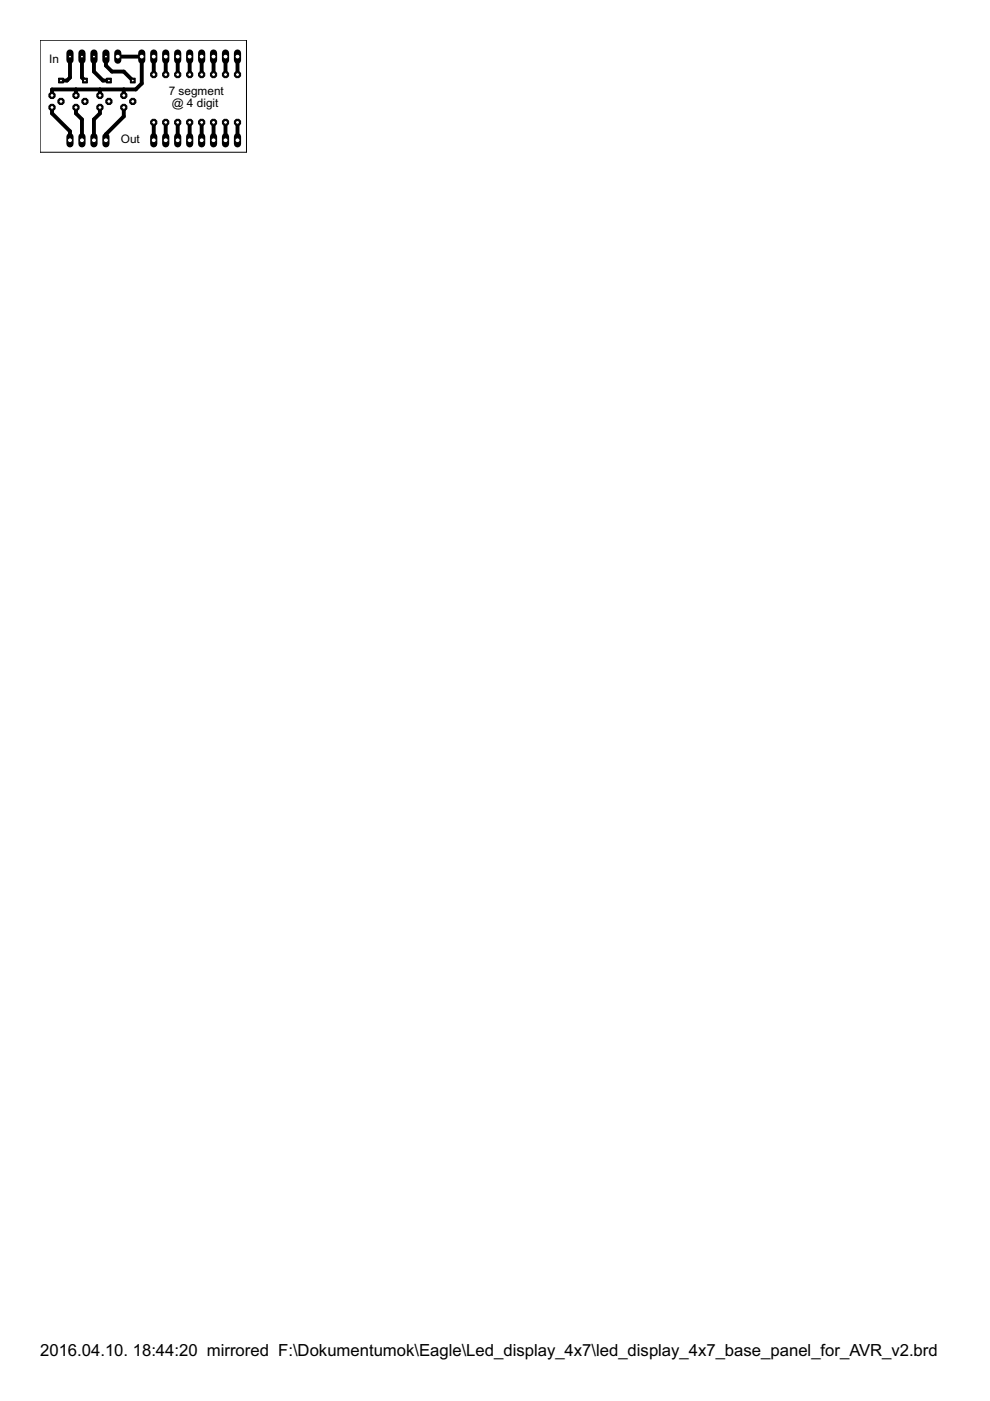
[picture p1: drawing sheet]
<svg xmlns="http://www.w3.org/2000/svg" width="210mm" height="297mm" viewBox="0 0 210 297" stroke-linecap="round" stroke-linejoin="round" font-family="sans-serif">
<g fill="#000" stroke="#000" stroke-width=".83">
<path d="M11 19v1.2zM12.9 17.1h1.3zM14.8 12v4.4zM14.8 16.4l-.6 .7zM16.1 19v1.2zM11 19h5.1zM17.4 12v4.4zM17.4 16.4l.6 .7zM19.9 12v3.2zM19.9 15.2l1.9 1.9zM21.2 19v1.2zM16.1 19h5.1z"/>
<path d="M21.8 17.1h1.3zM22.5 12v1.9zM22.5 13.9l1.2 1.3zM23.7 15.2h2.5zM26.2 15.2l2 1.9zM21.2 19h5zM26.2 19h2.6zM28.8 19l1.3-1.3zM25 12h5.1zM30.1 12v5.7zM32.6 12v3.8zM35.1 12v3.8z"/>
<path d="M37.7 12v3.8zM40.2 12v3.8zM42.8 12v3.8zM45.3 12v3.8zM47.8 12v3.8zM50.4 12v3.8zM11 22.8v1.2zM14.8 27.8v1.9zM11 24l3.8 3.8zM16.1 22.8v1.2zM16.1 24l1.3 1.3zM17.4 25.3v4.4z"/>
<path d="M19.9 25.3v4.4zM21.2 22.8v1.2zM21.2 24l-1.3 1.3zM22.5 28.5v1.2zM22.5 28.5l3.7-3.8zM26.2 22.8v1.9zM26.2 19v1.2zM32.6 26v3.7zM35.1 26v3.7zM37.7 26v3.7zM40.2 26v3.7zM42.8 26v3.7z"/>
<path d="M45.3 26v3.7zM47.8 26v3.7zM50.4 26v3.7z"/>
</g>
<path d="M32.6 29v1.5z" fill="#000" stroke="#000" stroke-width="1.5"/>
<circle cx="32.6" cy="29.7" r=".52" fill="#fff" stroke="#000" stroke-width=".21"/>
<path d="M35.1 29v1.5z" fill="#000" stroke="#000" stroke-width="1.5"/>
<circle cx="35.1" cy="29.7" r=".52" fill="#fff" stroke="#000" stroke-width=".21"/>
<path d="M37.7 29v1.5z" fill="#000" stroke="#000" stroke-width="1.5"/>
<circle cx="37.7" cy="29.7" r=".52" fill="#fff" stroke="#000" stroke-width=".21"/>
<path d="M40.2 29v1.5z" fill="#000" stroke="#000" stroke-width="1.5"/>
<circle cx="40.2" cy="29.7" r=".52" fill="#fff" stroke="#000" stroke-width=".21"/>
<path d="M42.8 29v1.5z" fill="#000" stroke="#000" stroke-width="1.5"/>
<circle cx="42.8" cy="29.7" r=".52" fill="#fff" stroke="#000" stroke-width=".21"/>
<path d="M45.3 29v1.5z" fill="#000" stroke="#000" stroke-width="1.5"/>
<circle cx="45.3" cy="29.7" r=".52" fill="#fff" stroke="#000" stroke-width=".21"/>
<path d="M47.8 29v1.5z" fill="#000" stroke="#000" stroke-width="1.5"/>
<circle cx="47.8" cy="29.7" r=".52" fill="#fff" stroke="#000" stroke-width=".21"/>
<path d="M50.4 29v1.5z" fill="#000" stroke="#000" stroke-width="1.5"/>
<circle cx="50.4" cy="29.7" r=".52" fill="#fff" stroke="#000" stroke-width=".21"/>
<path d="M14.8 29v1.5z" fill="#000" stroke="#000" stroke-width="1.5"/>
<circle cx="14.8" cy="29.7" r=".52" fill="#fff" stroke="#000" stroke-width=".21"/>
<path d="M17.4 29v1.5z" fill="#000" stroke="#000" stroke-width="1.5"/>
<circle cx="17.4" cy="29.7" r=".52" fill="#fff" stroke="#000" stroke-width=".21"/>
<path d="M19.9 29v1.5z" fill="#000" stroke="#000" stroke-width="1.5"/>
<circle cx="19.9" cy="29.7" r=".52" fill="#fff" stroke="#000" stroke-width=".21"/>
<path d="M22.5 29v1.5z" fill="#000" stroke="#000" stroke-width="1.5"/>
<circle cx="22.5" cy="29.7" r=".52" fill="#fff" stroke="#000" stroke-width=".21"/>
<circle cx="32.6" cy="15.8" r=".71" fill="#000" stroke="#000" stroke-width=".21"/>
<circle cx="32.6" cy="15.8" r=".41" fill="#fff" stroke="#000" stroke-width=".21"/>
<circle cx="32.6" cy="26" r=".71" fill="#000" stroke="#000" stroke-width=".21"/>
<circle cx="32.6" cy="26" r=".41" fill="#fff" stroke="#000" stroke-width=".21"/>
<circle cx="35.1" cy="15.8" r=".71" fill="#000" stroke="#000" stroke-width=".21"/>
<circle cx="35.1" cy="15.8" r=".41" fill="#fff" stroke="#000" stroke-width=".21"/>
<circle cx="35.1" cy="26" r=".71" fill="#000" stroke="#000" stroke-width=".21"/>
<circle cx="35.1" cy="26" r=".41" fill="#fff" stroke="#000" stroke-width=".21"/>
<circle cx="37.7" cy="15.8" r=".71" fill="#000" stroke="#000" stroke-width=".21"/>
<circle cx="37.7" cy="15.8" r=".41" fill="#fff" stroke="#000" stroke-width=".21"/>
<circle cx="37.7" cy="26" r=".71" fill="#000" stroke="#000" stroke-width=".21"/>
<circle cx="37.7" cy="26" r=".41" fill="#fff" stroke="#000" stroke-width=".21"/>
<circle cx="40.2" cy="15.8" r=".71" fill="#000" stroke="#000" stroke-width=".21"/>
<circle cx="40.2" cy="15.8" r=".41" fill="#fff" stroke="#000" stroke-width=".21"/>
<circle cx="40.2" cy="26" r=".71" fill="#000" stroke="#000" stroke-width=".21"/>
<circle cx="40.2" cy="26" r=".41" fill="#fff" stroke="#000" stroke-width=".21"/>
<circle cx="42.8" cy="15.8" r=".71" fill="#000" stroke="#000" stroke-width=".21"/>
<circle cx="42.8" cy="15.8" r=".41" fill="#fff" stroke="#000" stroke-width=".21"/>
<circle cx="42.8" cy="26" r=".71" fill="#000" stroke="#000" stroke-width=".21"/>
<circle cx="42.8" cy="26" r=".41" fill="#fff" stroke="#000" stroke-width=".21"/>
<circle cx="45.3" cy="15.8" r=".71" fill="#000" stroke="#000" stroke-width=".21"/>
<circle cx="45.3" cy="15.8" r=".41" fill="#fff" stroke="#000" stroke-width=".21"/>
<circle cx="45.3" cy="26" r=".71" fill="#000" stroke="#000" stroke-width=".21"/>
<circle cx="45.3" cy="26" r=".41" fill="#fff" stroke="#000" stroke-width=".21"/>
<circle cx="47.8" cy="15.8" r=".71" fill="#000" stroke="#000" stroke-width=".21"/>
<circle cx="47.8" cy="15.8" r=".41" fill="#fff" stroke="#000" stroke-width=".21"/>
<circle cx="47.8" cy="26" r=".71" fill="#000" stroke="#000" stroke-width=".21"/>
<circle cx="47.8" cy="26" r=".41" fill="#fff" stroke="#000" stroke-width=".21"/>
<circle cx="50.4" cy="15.8" r=".71" fill="#000" stroke="#000" stroke-width=".21"/>
<circle cx="50.4" cy="15.8" r=".41" fill="#fff" stroke="#000" stroke-width=".21"/>
<circle cx="50.4" cy="26" r=".71" fill="#000" stroke="#000" stroke-width=".21"/>
<circle cx="50.4" cy="26" r=".41" fill="#fff" stroke="#000" stroke-width=".21"/>
<path d="M30.1 11.2v1.6z" fill="#000" stroke="#000" stroke-width="1.5"/>
<circle cx="30.1" cy="12" r=".52" fill="#fff" stroke="#000" stroke-width=".21"/>
<path d="M32.6 11.2v1.6z" fill="#000" stroke="#000" stroke-width="1.5"/>
<circle cx="32.6" cy="12" r=".52" fill="#fff" stroke="#000" stroke-width=".21"/>
<path d="M35.1 11.2v1.6z" fill="#000" stroke="#000" stroke-width="1.5"/>
<circle cx="35.1" cy="12" r=".52" fill="#fff" stroke="#000" stroke-width=".21"/>
<path d="M37.7 11.2v1.6z" fill="#000" stroke="#000" stroke-width="1.5"/>
<circle cx="37.7" cy="12" r=".52" fill="#fff" stroke="#000" stroke-width=".21"/>
<path d="M40.2 11.2v1.6z" fill="#000" stroke="#000" stroke-width="1.5"/>
<circle cx="40.2" cy="12" r=".52" fill="#fff" stroke="#000" stroke-width=".21"/>
<path d="M42.8 11.2v1.6z" fill="#000" stroke="#000" stroke-width="1.5"/>
<circle cx="42.8" cy="12" r=".52" fill="#fff" stroke="#000" stroke-width=".21"/>
<path d="M45.3 11.2v1.6z" fill="#000" stroke="#000" stroke-width="1.5"/>
<circle cx="45.3" cy="12" r=".52" fill="#fff" stroke="#000" stroke-width=".21"/>
<path d="M47.8 11.2v1.6z" fill="#000" stroke="#000" stroke-width="1.5"/>
<circle cx="47.8" cy="12" r=".52" fill="#fff" stroke="#000" stroke-width=".21"/>
<path d="M50.4 11.2v1.6z" fill="#000" stroke="#000" stroke-width="1.5"/>
<circle cx="50.4" cy="12" r=".52" fill="#fff" stroke="#000" stroke-width=".21"/>
<path d="M14.8 11.2v1.6z" fill="#000" stroke="#000" stroke-width="1.5"/>
<circle cx="14.8" cy="12" r=".52" fill="#fff" stroke="#000" stroke-width=".21"/>
<path d="M17.4 11.2v1.6z" fill="#000" stroke="#000" stroke-width="1.5"/>
<circle cx="17.4" cy="12" r=".52" fill="#fff" stroke="#000" stroke-width=".21"/>
<path d="M19.9 11.2v1.6z" fill="#000" stroke="#000" stroke-width="1.5"/>
<circle cx="19.9" cy="12" r=".52" fill="#fff" stroke="#000" stroke-width=".21"/>
<path d="M22.5 11.2v1.6z" fill="#000" stroke="#000" stroke-width="1.5"/>
<circle cx="22.5" cy="12" r=".52" fill="#fff" stroke="#000" stroke-width=".21"/>
<path d="M25 11.2v1.6z" fill="#000" stroke="#000" stroke-width="1.5"/>
<circle cx="25" cy="12" r=".52" fill="#fff" stroke="#000" stroke-width=".21"/>
<circle cx="11" cy="20.2" r=".71" fill="#000" stroke="#000" stroke-width=".21"/>
<circle cx="11" cy="20.2" r=".41" fill="#fff" stroke="#000" stroke-width=".21"/>
<circle cx="12.9" cy="21.5" r=".71" fill="#000" stroke="#000" stroke-width=".21"/>
<circle cx="12.9" cy="21.5" r=".41" fill="#fff" stroke="#000" stroke-width=".21"/>
<circle cx="11" cy="22.8" r=".71" fill="#000" stroke="#000" stroke-width=".21"/>
<circle cx="11" cy="22.8" r=".41" fill="#fff" stroke="#000" stroke-width=".21"/>
<circle cx="16.1" cy="20.2" r=".71" fill="#000" stroke="#000" stroke-width=".21"/>
<circle cx="16.1" cy="20.2" r=".41" fill="#fff" stroke="#000" stroke-width=".21"/>
<circle cx="18" cy="21.5" r=".71" fill="#000" stroke="#000" stroke-width=".21"/>
<circle cx="18" cy="21.5" r=".41" fill="#fff" stroke="#000" stroke-width=".21"/>
<circle cx="16.1" cy="22.8" r=".71" fill="#000" stroke="#000" stroke-width=".21"/>
<circle cx="16.1" cy="22.8" r=".41" fill="#fff" stroke="#000" stroke-width=".21"/>
<circle cx="21.2" cy="20.2" r=".71" fill="#000" stroke="#000" stroke-width=".21"/>
<circle cx="21.2" cy="20.2" r=".41" fill="#fff" stroke="#000" stroke-width=".21"/>
<circle cx="23.1" cy="21.5" r=".71" fill="#000" stroke="#000" stroke-width=".21"/>
<circle cx="23.1" cy="21.5" r=".41" fill="#fff" stroke="#000" stroke-width=".21"/>
<circle cx="21.2" cy="22.8" r=".71" fill="#000" stroke="#000" stroke-width=".21"/>
<circle cx="21.2" cy="22.8" r=".41" fill="#fff" stroke="#000" stroke-width=".21"/>
<circle cx="26.2" cy="20.2" r=".71" fill="#000" stroke="#000" stroke-width=".21"/>
<circle cx="26.3" cy="20.2" r=".41" fill="#fff" stroke="#000" stroke-width=".21"/>
<circle cx="28.2" cy="21.5" r=".71" fill="#000" stroke="#000" stroke-width=".21"/>
<circle cx="28.2" cy="21.5" r=".41" fill="#fff" stroke="#000" stroke-width=".21"/>
<circle cx="26.2" cy="22.8" r=".71" fill="#000" stroke="#000" stroke-width=".21"/>
<circle cx="26.3" cy="22.8" r=".41" fill="#fff" stroke="#000" stroke-width=".21"/>
<path d="M16.9 11.5h1v1h-1z" fill="#000" stroke="#000" stroke-width=".21"/>
<circle cx="17.4" cy="12" r=".31" fill="#fff" stroke="#000" stroke-width=".21"/>
<path d="M17.5 16.6h1v1h-1z" fill="#000" stroke="#000" stroke-width=".21"/>
<circle cx="18" cy="17.1" r=".31" fill="#fff" stroke="#000" stroke-width=".21"/>
<path d="M19.4 11.5h1v1h-1z" fill="#000" stroke="#000" stroke-width=".21"/>
<circle cx="19.9" cy="12" r=".31" fill="#fff" stroke="#000" stroke-width=".21"/>
<path d="M22.6 16.6h1v1h-1z" fill="#000" stroke="#000" stroke-width=".21"/>
<circle cx="23.1" cy="17.1" r=".31" fill="#fff" stroke="#000" stroke-width=".21"/>
<path d="M21.9 11.5h1.1v1h-1.1z" fill="#000" stroke="#000" stroke-width=".21"/>
<circle cx="22.5" cy="12" r=".31" fill="#fff" stroke="#000" stroke-width=".21"/>
<path d="M27.6 16.6h1.1v1h-1.1z" fill="#000" stroke="#000" stroke-width=".21"/>
<circle cx="28.2" cy="17.1" r=".31" fill="#fff" stroke="#000" stroke-width=".21"/>
<path d="M14.3 11.5h1v1h-1z" fill="#000" stroke="#000" stroke-width=".21"/>
<circle cx="14.8" cy="12" r=".31" fill="#fff" stroke="#000" stroke-width=".21"/>
<path d="M12.4 16.6h1v1h-1z" fill="#000" stroke="#000" stroke-width=".21"/>
<circle cx="12.9" cy="17.1" r=".31" fill="#fff" stroke="#000" stroke-width=".21"/>
<path d="M8.5 8.5h43.8zM52.3 8.5v23.8zM8.5 8.5v23.8zM8.5 32.3h43.8z" fill="#000" stroke="#000" stroke-width=".21"/>
<text font-size="4" x="8.5" y="287.5">2016.04.10. 18:44:20 mirrored F:\Dokumentumok\Eagle\Led_display_4x7\led_display_4x7_base_panel_for_AVR_v2.brd</text>
<g font-size="2.8">
<text x="10.4" y="13.3">In</text>
<text x="35.8" y="20.2">7 segment</text>
<text x="36.4" y="22.8">@ 4 digit</text>
<text x="25.6" y="30.4">Out</text>
</g>
</svg>
